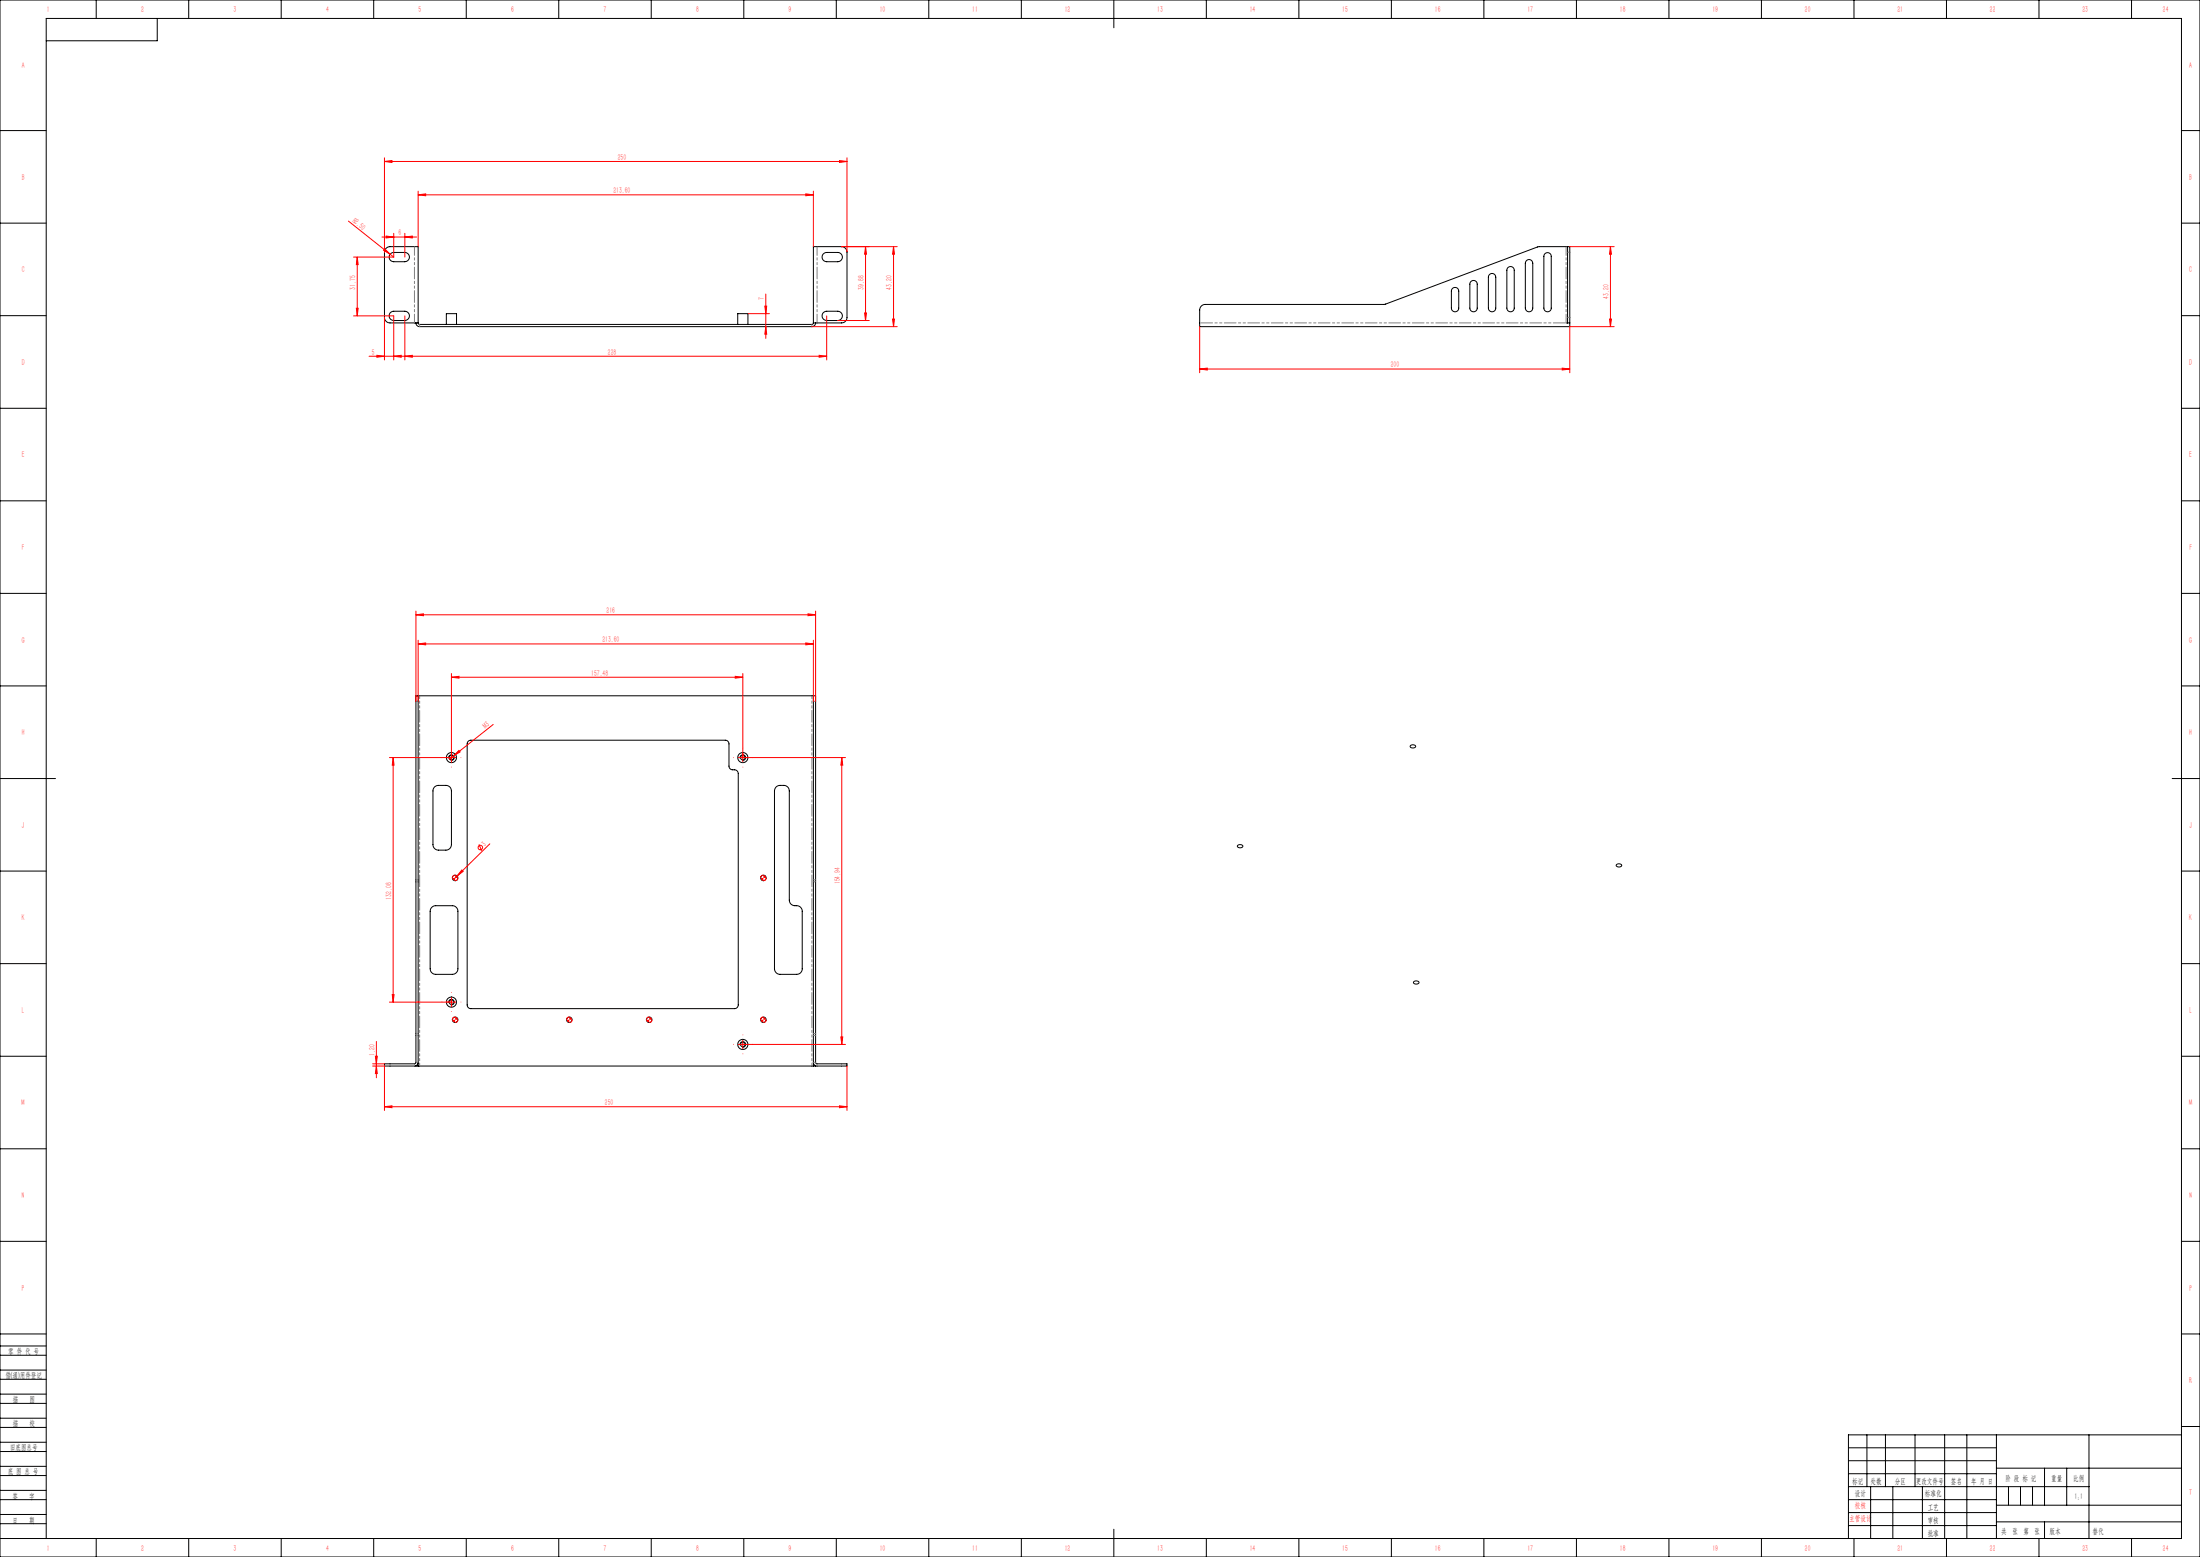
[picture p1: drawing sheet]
<svg xmlns="http://www.w3.org/2000/svg" width="1189mm" height="841mm" viewBox="0 0 1189 841" stroke-linecap="round" stroke-linejoin="round" font-family="sans-serif">
<g fill="none" stroke="#000" stroke-width=".54">
<path d="M0 0h1189v841h-1189zM52 0v10M85 10v12h-60M102 0v10M152 0v10M202 0v10M252 0v10M302 0v10M352 0v10M402 0v10M452 0v10M502 0v10"/>
<path d="M552 0v10M602 0v15M652 0v10M702 0v10M752 0v10M802 0v10M852 0v10M902 0v10M952 0v10M1002 0v10M1052 0v10M1102 0v10"/>
<path d="M1152 0v10M0 71h25M1179 71h10M0 121h25M211 137l2-1h6a2.5 2.5 0 0 1 2 3 2.5 2.5 0 0 1-2 2h-7l-2-1zM445 137l2-1h6a2.5 2.5 0 0 1 2 3 2.5 2.5 0 0 1-2 2h-7l-2-1zM835 137l1-1 1 1 1 1v28a2 2 0 0 1-2 2 2 2 0 0 1-2-2v-28zM847 133v41M847 133h1v41M847 133h-16l-82 31h-98a3 3 0 0 0-3 3v9h200v-2M1179 121h10M785 156l2-1 1 2v9a2 2 0 0 1-2 2 2 2 0 0 1-2-2v-9z"/>
<path d="M795 152l2-1 1 2v13a2 2 0 0 1-2 2 2 2 0 0 1-2-2v-13zM805 148h2l1 1v17a2 2 0 0 1-2 2 2 2 0 0 1-2-2v-16zM815 145l2-1 1 1v21a2 2 0 0 1-2 2 2 2 0 0 1-2-2v-20zM825 141l2-1 1 1v1v24a2 2 0 0 1-2 2 2 2 0 0 1-2-2v-24zM0 171h25M211 169l2-1h6a2.5 2.5 0 0 1 2 3 2.5 2.5 0 0 1-2 2h-7l-2-2zM225 174h-14a3 3 0 0 1-3-3v-35a3 3 0 0 1 3-3h15v41M225 174v2h2h212h1l1-2M225 174h1M226 174l1 1h212l1-1M241 175v-6h6v6M399 175v-6h5v6"/>
<path d="M440 174v-41h15a3 3 0 0 1 3 3v35a3 3 0 0 1-3 3h-14M440 174h1M445 169l2-1h6a2.5 2.5 0 0 1 2 3 2.5 2.5 0 0 1-2 2h-7l-2-2zM846 174h1M847 174h1M1179 171h10M0 221h25M1179 221h10M0 271h25M1179 271h10M0 321h25M1179 321h10"/>
<path d="M0 371h25M226 376h-1v198l-1 1h-16v1h16l2-1v-1M226 376v200M226 376h214M440 376h1v198l1 1h16v1h-17l-1-1v-1M440 376v200M1179 371h10M243 410l-1-1a1.5 1.5 0 0 1 2-1 1.5 1.5 0 0 1 1 2 1.5 1.5 0 0 1-1 1M253 400h1h138l2 1v13a3 3 0 0 0 4 2l1 2v125l-1 1-1 1h-143l-1-1-1-1v-141zM400 410v-1a1.5 1.5 0 0 1 2-1 1.5 1.5 0 0 1 1 2 1.5 1.5 0 0 1-2 1M762 403h3a1.3 1.3 0 0 1-1 1 1.3 1.3 0 0 1-2-1zM0 421h30"/>
<path d="M235 425l1-1h5a3 3 0 0 1 3 3v29a3 3 0 0 1-3 3h-4a3 3 0 0 1-3-3v-29zM419 425l2-1h3a3 3 0 0 1 3 3v59a4 4 0 0 0 4 3l2 1 1 2v31a3 3 0 0 1-3 3h-9a3 3 0 0 1-3-3v-96zM1174 421h15M669 457l2-1a1.1 1.1 0 0 1 1 2 1 1 0 0 1-2 0h-1zM0 471h25M874 467h2a1 1 0 0 1 0 1 1 1 0 0 1-1 0h-1zM1179 471h10M233 490l2-1h9a3 3 0 0 1 3 3v31a3 3 0 0 1-3 3h-9a3 3 0 0 1-3-3v-31zM0 521h25M764 530h2a.9 .9 0 0 1 1 1 1.1 1.1 0 0 1-2 1l-1-1zM1179 521h10M243 542l-1-1a1.5 1.5 0 0 1 2-1 1.5 1.5 0 0 1 1 2 1.5 1.5 0 0 1-1 1"/>
<path d="M0 571h25M225 576h1M226 576h214M400 565v-1a1.5 1.5 0 0 1 2-1 1.5 1.5 0 0 1 1 1 1.5 1.5 0 0 1-2 2M441 576h-1M1179 571h10M0 621h25M1179 621h10M0 671h25M1179 671h10M0 732h25M0 727h25"/>
<path d="M0 721h25M1179 721h10M0 745h25M0 740h25M0 758h25M0 753h25M0 771h25M0 766h25M0 779h25M1009 775v28M1019 775v28M1035 775v28"/>
<path d="M1051 775v56M1063 775v56M1079 775v56M1129 775v56M1179 771h10M1179 775h-180v56M0 784h25M0 797h25M0 792h25M999 782h80M999 789h80M999 796h80"/>
<path d="M1079 793h100M1105 793v20M1117 793v20M0 810h25M0 805h25M0 818h25M999 810h80M999 803h130M999 817h80M1011 803v28M1023 803v28M1039 803v28"/>
<path d="M1079 813h100M1085 803v10M1092 803v10M1098 803v10M0 823h25M0 831h1179v-821h-1154v821M52 831v10M102 831v10M152 831v10M202 831v10M252 831v10M302 831v10"/>
<path d="M352 831v10M402 831v10M452 831v10M502 831v10M552 831v10M602 826v15M652 831v10M702 831v10M752 831v10M802 831v10M852 831v10M902 831v10"/>
<path d="M952 831v10M999 824h80M1002 831v10M1052 831v10M1079 822h100M1102 831v10M1105 822v9M1152 831v10"/>
<circle cx="244" cy="409" r="1.3"/>
<circle cx="244" cy="409" r="2.8"/>
<circle cx="401" cy="409" r="1.3"/>
<circle cx="401" cy="409" r="2.8"/>
<circle cx="246" cy="474" r="1.5"/>
<circle cx="413" cy="474" r="1.5"/>
<circle cx="244" cy="541" r="1.3"/>
<circle cx="244" cy="541" r="2.8"/>
<circle cx="246" cy="551" r="1.5"/>
<circle cx="308" cy="551" r="1.5"/>
<circle cx="351" cy="551" r="1.5"/>
<circle cx="413" cy="551" r="1.5"/>
<circle cx="401" cy="564" r="1.3"/>
<circle cx="401" cy="564" r="2.8"/>
</g>
<path d="M224 133v41M846 133v41M442 174v-41" fill="none" stroke="#808080" stroke-width=".54" stroke-dasharray="6.3 1.3 1.3 1.3 1.3 1.3" stroke-dashoffset="1.6"/>
<g fill="none" stroke="#808080" stroke-width=".54" stroke-dasharray="6.3 1.3 1.3 1.3 1.3 1.3">
<path d="M848 136h-1M227 175v1M439 175v1M847 171h1M226 379h-1M441 379h-1M225 475h1M226 476h-1M440 475h1M441 476h-1M225 558h1M226 559h-1"/>
<path d="M440 558h1M441 559h-1M211 575v1M224 575v1M225 574h1M441 574h-1M442 575v1M455 576v-1"/>
</g>
<path d="M439 376v200M227 576v-200" fill="none" stroke="#808080" stroke-width=".54" stroke-dasharray="6.3 1.3 1.3 1.3 1.3 1.3" stroke-dashoffset="4.8"/>
<path d="M846 174h-198" fill="none" stroke="#808080" stroke-width=".54" stroke-dasharray="6.3 1.3 1.3 1.3 1.3 1.3" stroke-dashoffset="-.6"/>
<g fill="none" stroke="#f00" stroke-width=".54">
<path d="M208 87h4v1zM208 85v51M208 87h250M454 87h4l-4 1zM458 85v51M188 119l23 18M226 105h4v1zM226 103v30M226 105h214M436 105h4l-4 1zM440 103v30M191 139h22"/>
<path d="M193 139l1 4h-1zM193 139v32M206 128h19M208 134l3 3-4-2zM209 128h4l-4 1zM211 137l2 2M213 126v13M219 128h4v1zM219 126v13M455 133h30M468 133v40M468 133v4h-1z"/>
<path d="M483 133v4h-1zM483 133v43M848 133h24M870 133v43M870 133l1 4h-1zM414 159v24M191 171h22v23M193 167h1l-1 4zM208 171v23M219 171v23M404 169h12M413 165h1v4z"/>
<path d="M414 176v4h-1zM439 176h46M447 171v23M453 173h17M467 169h1v4zM482 172h1v4zM648 176v25M870 172h1l-1 4zM872 176h-24v25M199 192h248M204 192h4l-4 1zM213 192h4v1z"/>
<path d="M219 192h4v1zM443 192h4l-4 1zM648 199h4v1zM648 199h200M844 199h4l-4 1zM225 332h4v1zM225 330v49M225 332h216M437 332h4l-4 1zM441 330v49M226 348l4-1v1zM226 346v33"/>
<path d="M226 348h214M436 347l4 1h-4zM440 346v33M244 366l4-1v1zM244 364v48M244 366h157M397 365l4 1h-4zM401 364v48M267 391l-22 17M210 409h36M212 409l1 4h-1zM212 409v132"/>
<path d="M245 408l-2 2M248 405l1 1-4 2zM399 409h58M455 409v4h-1zM455 409v155M259 456l1 4M265 456l-18 17M246 473h-1l-1 1M247 473l-2 2M247 474v1l-1 1M250 470v1l-3 2zM413 473h-2v1"/>
<path d="M414 474v1l-1 1M212 537h1l-1 4zM244 539v5M210 541h36M246 549l-1 1-1 1M247 551v1h-1M308 549l-1 1-1 1M309 551v1h-1M351 549l-1 1-1 1M352 551v1h-1M413 549l-1 1-1 1M414 551v1h-1"/>
<path d="M201 576h7v24M201 575h7M203 571h1l-1 4zM203 576l1 4h-1zM203 563v19M399 564h58M401 562v5M454 560h1v4zM458 576v24M208 598l4-1v1zM208 598h250M454 597l4 1h-4z"/>
<circle cx="260" cy="458" r="1.2"/>
</g>
<path d="M406 409h1M244 546v1M406 564h1" fill="none" stroke="#f00" stroke-width=".54" stroke-dasharray="30.5 1.3 1.3 1.3" stroke-linecap="butt"/>
<g fill="#f00">
<path d="M208 134l3 3-4-2z"/>
<path d="M248 405l1 1-4 2z"/>
<path d="M250 470v1l-3 2z"/>
<path d="M219 128h4v1zM209 128h4l-4 1z"/>
<path d="M219 192h4v1zM443 192h4l-4 1zM244 366l4-1v1zM397 365l4 1h-4zM226 348l4-1v1zM436 347l4 1h-4zM225 332h4v1zM437 332h4l-4 1zM208 598l4-1v1zM454 597l4 1h-4z"/>
<path d="M208 87h4v1zM454 87h4l-4 1z"/>
<path d="M213 192h4v1zM204 192h4l-4 1z"/>
<path d="M193 167h1l-1 4zM193 139l1 4h-1zM482 172h1v4zM483 133v4h-1zM212 537h1l-1 4zM212 409l1 4h-1z"/>
<path d="M468 133v4h-1zM467 169h1v4z"/>
<path d="M203 576l1 4h-1zM203 571h1l-1 4z"/>
<path d="M413 165h1v4zM414 176v4h-1zM455 409v4h-1zM454 560h1v4z"/>
<path d="M226 105h4v1zM436 105h4l-4 1z"/>
<path d="M411 474v1l2 1v-2zM413 473v1h1v-1zM411 551v1h2v-1zM413 549v2h1v-1zM349 551l1 1h1v-1zM351 549v2h1v-1zM306 551l1 1h1v-1zM308 549v2h1v-1zM244 551l1 1h1v-1zM246 549v2h1v-1zM244 474l1 1 1 1v-2zM246 473v1h1v-1z"/>
<path d="M870 133l1 4h-1zM870 172h1l-1 4z"/>
<path d="M648 199h4v1zM844 199h4l-4 1z"/>
</g>
<g font-size="4.4" fill="#f00">
<text x="25" y="7">1</text>
<text x="76" y="7">2</text>
<text x="126" y="7">3</text>
<text x="176" y="7">4</text>
<text x="226" y="7">5</text>
<text x="276" y="7">6</text>
<text x="326" y="7">7</text>
<text x="376" y="7">8</text>
<text x="426" y="7">9</text>
<text x="475" y="7">10</text>
<text x="525" y="7">11</text>
<text x="575" y="7">12</text>
<text x="625" y="7">13</text>
<text x="675" y="7">14</text>
<text x="725" y="7">15</text>
<text x="775" y="7">16</text>
<text x="825" y="7">17</text>
<text x="875" y="7">18</text>
<text x="925" y="7">19</text>
<text x="975" y="7">20</text>
<text x="1025" y="7">21</text>
<text x="1075" y="7">22</text>
<text x="1125" y="7">23</text>
<text x="1169" y="7">24</text>
<text x="12" y="37">A</text>
<text x="1183" y="37">A</text>
<text x="334" y="86">250</text>
<text x="12" y="97">B</text>
<text x="1183" y="97">B</text>
<text x="332" y="104">213.60</text>
<text x="190" y="120" transform="rotate(38 190 120)">R2.50</text>
<text x="215" y="127">6</text>
<text x="12" y="147">C</text>
<text x="1183" y="147">C</text>
<text x="192" y="156" transform="rotate(-90 192 156)">31.75</text>
<text x="413" y="162" transform="rotate(-90 413 162)">7</text>
<text x="467" y="156" transform="rotate(-90 467 156)">39.88</text>
<text x="482" y="156" transform="rotate(-90 482 156)">43.20</text>
<text x="870" y="161" transform="rotate(-90 870 161)">43.20</text>
<text x="201" y="192">5</text>
<text x="329" y="192">228</text>
<text x="12" y="197">D</text>
<text x="1183" y="197">D</text>
<text x="752" y="198">200</text>
<text x="12" y="247">E</text>
<text x="1183" y="247">E</text>
<text x="12" y="297">F</text>
<text x="1183" y="297">F</text>
<text x="328" y="331">216</text>
<text x="12" y="347">G</text>
<text x="326" y="347">213.60</text>
<text x="1183" y="347">G</text>
<text x="320" y="365">157.48</text>
<text x="262" y="394" transform="rotate(-38 262 394)">M3</text>
<text x="12" y="397">H</text>
<text x="1183" y="397">H</text>
<text x="12" y="447">J</text>
<text x="1183" y="447">J</text>
<text x="262" y="457" transform="rotate(-44 262 457)">3</text>
<text x="454" y="478" transform="rotate(-90 454 478)">154.94</text>
<text x="212" y="486" transform="rotate(-90 212 486)">132.08</text>
<text x="12" y="497">K</text>
<text x="1183" y="497">K</text>
<text x="12" y="547">L</text>
<text x="1183" y="547">L</text>
<text x="203" y="570" transform="rotate(-90 203 570)">1.20</text>
<text x="12" y="597">M</text>
<text x="327" y="597">250</text>
<text x="1183" y="597">M</text>
<text x="12" y="647">N</text>
<text x="1183" y="647">N</text>
<text x="12" y="697">P</text>
<text x="1183" y="697">P</text>
<text x="1183" y="747">R</text>
<text x="1183" y="807">T</text>
<text x="1002" y="815">校核</text>
<text x="999" y="822">主管设计</text>
<text x="25" y="838">1</text>
<text x="76" y="838">2</text>
<text x="126" y="838">3</text>
<text x="176" y="838">4</text>
<text x="226" y="838">5</text>
<text x="276" y="838">6</text>
<text x="326" y="838">7</text>
<text x="376" y="838">8</text>
<text x="426" y="838">9</text>
<text x="475" y="838">10</text>
<text x="525" y="838">11</text>
<text x="575" y="838">12</text>
<text x="625" y="838">13</text>
<text x="675" y="838">14</text>
<text x="725" y="838">15</text>
<text x="775" y="838">16</text>
<text x="825" y="838">17</text>
<text x="875" y="838">18</text>
<text x="925" y="838">19</text>
<text x="975" y="838">20</text>
<text x="1025" y="838">21</text>
<text x="1075" y="838">22</text>
<text x="1125" y="838">23</text>
<text x="1169" y="838">24</text>
</g>
<g font-size="4.4">
<text x="4" y="731">零 件 代 号</text>
<text x="3" y="744">借(通)用件登记</text>
<text x="7" y="757">描</text>
<text x="16" y="757">图</text>
<text x="7" y="771">描</text>
<text x="16" y="771">校</text>
<text x="5" y="783">旧底图总号</text>
<text x="4" y="796">底 图 总 号</text>
<text x="1001" y="801">标记</text>
<text x="1011" y="801">处数</text>
<text x="1024" y="801">分区</text>
<text x="1035" y="801">更改文件号</text>
<text x="1054" y="801">签名</text>
<text x="1065" y="801">年 月 日</text>
<text x="1084" y="800">阶 段 标 记</text>
<text x="1109" y="800">重量</text>
<text x="1120" y="800">比例</text>
<text x="7" y="809">签</text>
<text x="16" y="809">字</text>
<text x="1002" y="808">设计</text>
<text x="1040" y="808">标准化</text>
<text x="1042" y="815">工艺</text>
<text x="7" y="822">日</text>
<text x="16" y="822">期</text>
<text x="1042" y="822">审核</text>
<text x="1042" y="829">批准</text>
<text x="1082" y="828">共 张 第 张</text>
<text x="1108" y="828">版本</text>
</g>
<g font-size="4.4" fill="#0a0605">
<text x="1121" y="809">1:1</text>
<text x="1131" y="828">替代</text>
</g>
</svg>
